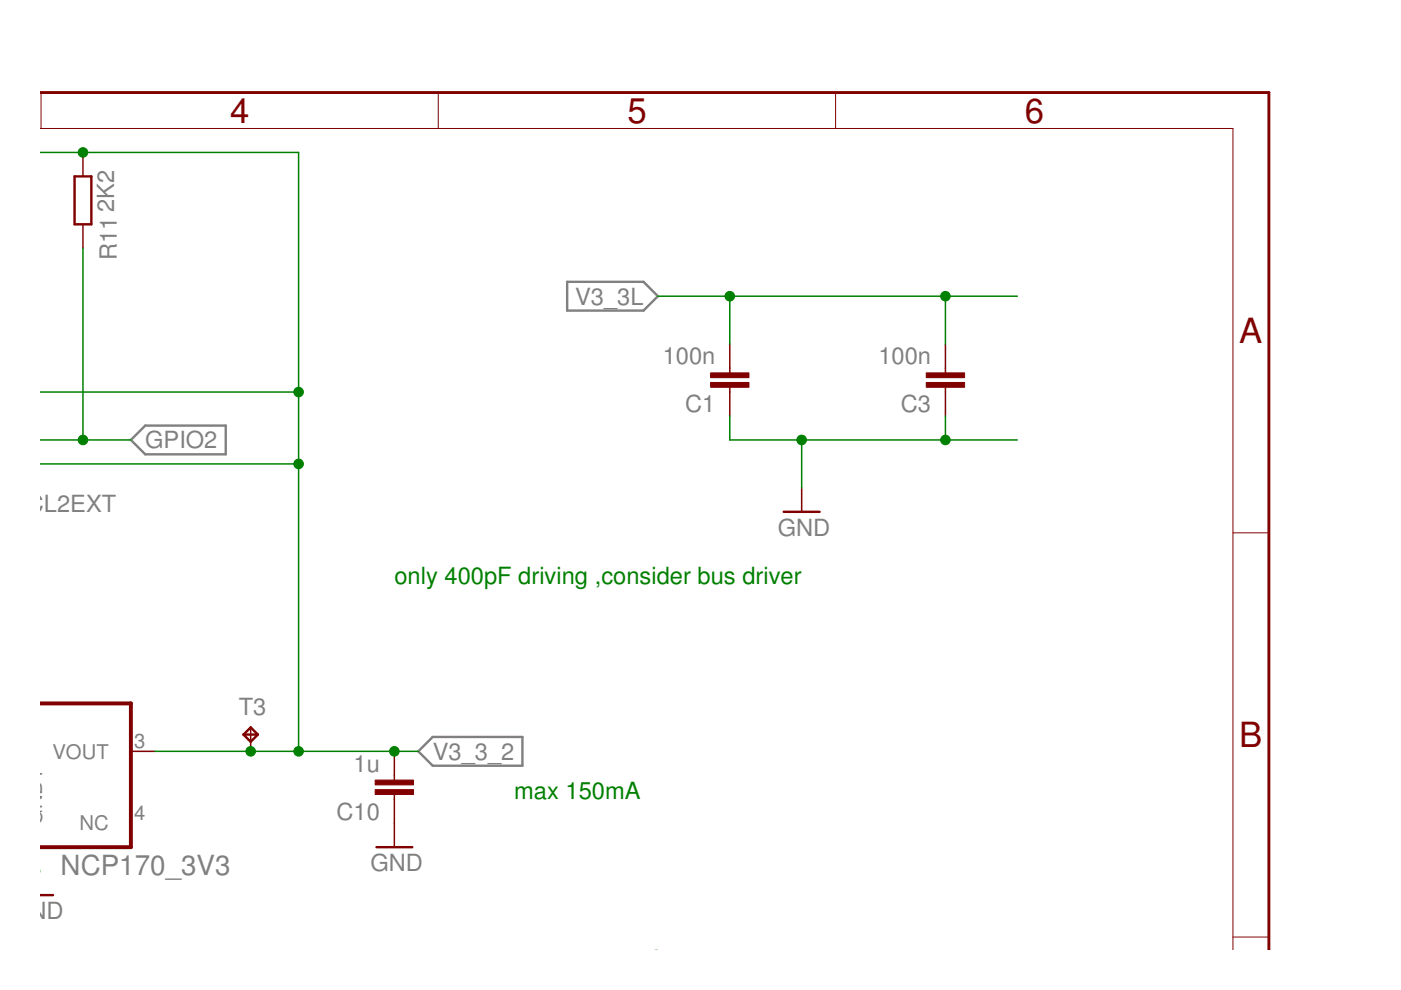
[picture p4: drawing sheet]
<svg xmlns="http://www.w3.org/2000/svg" width="297mm" height="210mm" viewBox="0 0 297 210" stroke-linecap="round" stroke-linejoin="round" font-family="sans-serif">
<path d="M120.2 59.8h16.2l3.1 3-3.1 3h-16.2zM27.7 93.3l3.1-3.1h17.1v6.1h-17.1zM88.7 159.3l3-3h19.1v6h-19.1z" fill="none" stroke="#808080" stroke-width=".51"/>
<path d="M8.5 19.6h260.5v181.9" fill="none" stroke="#800000" stroke-width=".61"/>
<path d="M8.7 19.6v7.6M92.9 19.6v7.6M177.2 19.6v7.6M8.5 27.2h252.9v174.3M261.4 113h7.6M261.4 198.7h7.6" fill="none" stroke="#800000" stroke-width=".21"/>
<path d="M15.8 37.4h3.6v10.2h-3.6zM166.2 108.5h7.6M51.6 155.7l1.5-1.5 1.6 1.5M51.6 155.7l1.5 1.6 1.6-1.6M51.6 155.7h3.1M79.8 179.6h7.6M8.5 189.8h2.7" fill="none" stroke="#800000" stroke-width=".51"/>
<path d="M17.6 32.3v5.1M17.6 47.6v5M154.7 73v6.1M200.4 73v6.1M154.7 82.1v6.1M200.4 82.1v6.1M170 103.4v5.1M27.7 159.3h5.1M53.1 154.2v5.1M83.6 159.3v6.1M83.6 168.4v11.2" fill="none" stroke="#800000" stroke-width=".32"/>
<g fill="#800000" stroke="#800000" stroke-width=".21">
<path d="M79.5 165.4h8.2v1h-8.2z"/>
<path d="M79.5 167.4h8.2v1h-8.2z"/>
<path d="M150.7 79.1h8.1v1h-8.1z"/>
<path d="M150.7 81.1h8.1v1h-8.1z"/>
<path d="M196.4 79.1h8.1v1h-8.1z"/>
<path d="M196.4 81.1h8.1v1h-8.1z"/>
</g>
<path d="M8.5 149.1h19.2v30.5h-19.2" fill="none" stroke="#800000" stroke-width=".83"/>
<path d="M8.5 32.3h54.8v127M17.6 52.6v40.7M139.5 62.8h76.2M154.7 62.8v10.2M200.4 62.8v10.2M8.5 93.3h19.2M8.5 98.4h54.8M8.5 83.1h54.8M154.7 88.2v5.1h61M170 93.3v10.1M200.4 88.2v5.1M32.8 159.3h55.9" fill="none" stroke="#008000" stroke-width=".32"/>
<g fill="#008000" stroke="#008000" stroke-width=".21">
<circle cx="170" cy="93.3" r="1.02"/>
<circle cx="200.4" cy="93.3" r="1.02"/>
<circle cx="53.1" cy="159.3" r="1.02"/>
<circle cx="83.6" cy="159.3" r="1.02"/>
<circle cx="63.3" cy="159.3" r="1.02"/>
<circle cx="63.3" cy="83.1" r="1.02"/>
<circle cx="63.3" cy="98.4" r="1.02"/>
<circle cx="17.6" cy="32.3" r="1.02"/>
<circle cx="17.6" cy="93.3" r="1.02"/>
<circle cx="200.4" cy="62.8" r="1.02"/>
<circle cx="154.7" cy="62.8" r="1.02"/>
</g>
<g font-size="7.4" fill="#800000">
<text x="48.8" y="26">4</text>
<text x="133" y="26">5</text>
<text x="217.3" y="26">6</text>
<text x="262.8" y="72.7">A</text>
<text x="262.8" y="158.4">B</text>
</g>
<text font-size="5.9" fill="#808080" x="12.9" y="185.6">NCP170_3V3</text>
<g font-size="5" fill="#808080">
<text x="24.2" y="45" transform="rotate(-90 24.2 45)">2K2</text>
<text x="24.7" y="55.2" transform="rotate(-90 24.7 55.2)">R11</text>
<text x="121.9" y="64.6">V3_3L</text>
<text x="140.5" y="77.3">100n</text>
<text x="186.2" y="77.3">100n</text>
<text x="145.3" y="87.4">C1</text>
<text x="191" y="87.4">C3</text>
<text x="30.8" y="95.1">GPIO2</text>
<text x="2.3" y="108.5">SCL2EXT</text>
<text x="164.9" y="113.6">GND</text>
<text x="50.6" y="151.7">T3</text>
<text x="91.7" y="161.1">V3_3_2</text>
<text x="75" y="163.6">1u</text>
<text x="71.4" y="173.8">C10</text>
<text x="78.5" y="184.7">GND</text>
<text x="2.3" y="194.9">GND</text>
</g>
<g font-size="5" fill="#008000">
<text x="83.6" y="123.8">only 400pF driving ,consider bus driver</text>
<text x="109" y="169.5">max 150mA</text>
<text x="114.1" y="205">max 150mA</text>
</g>
<g font-size="4.3" fill="#808080">
<text x="11.1" y="160.8">VOUT</text>
<text x="28.5" y="158.6">3</text>
<text x="28.5" y="173.8">4</text>
<text x="8.9" y="175" transform="rotate(-90 8.9 175)">GND1</text>
<text x="16.8" y="176.1">NC</text>
</g>
</svg>
